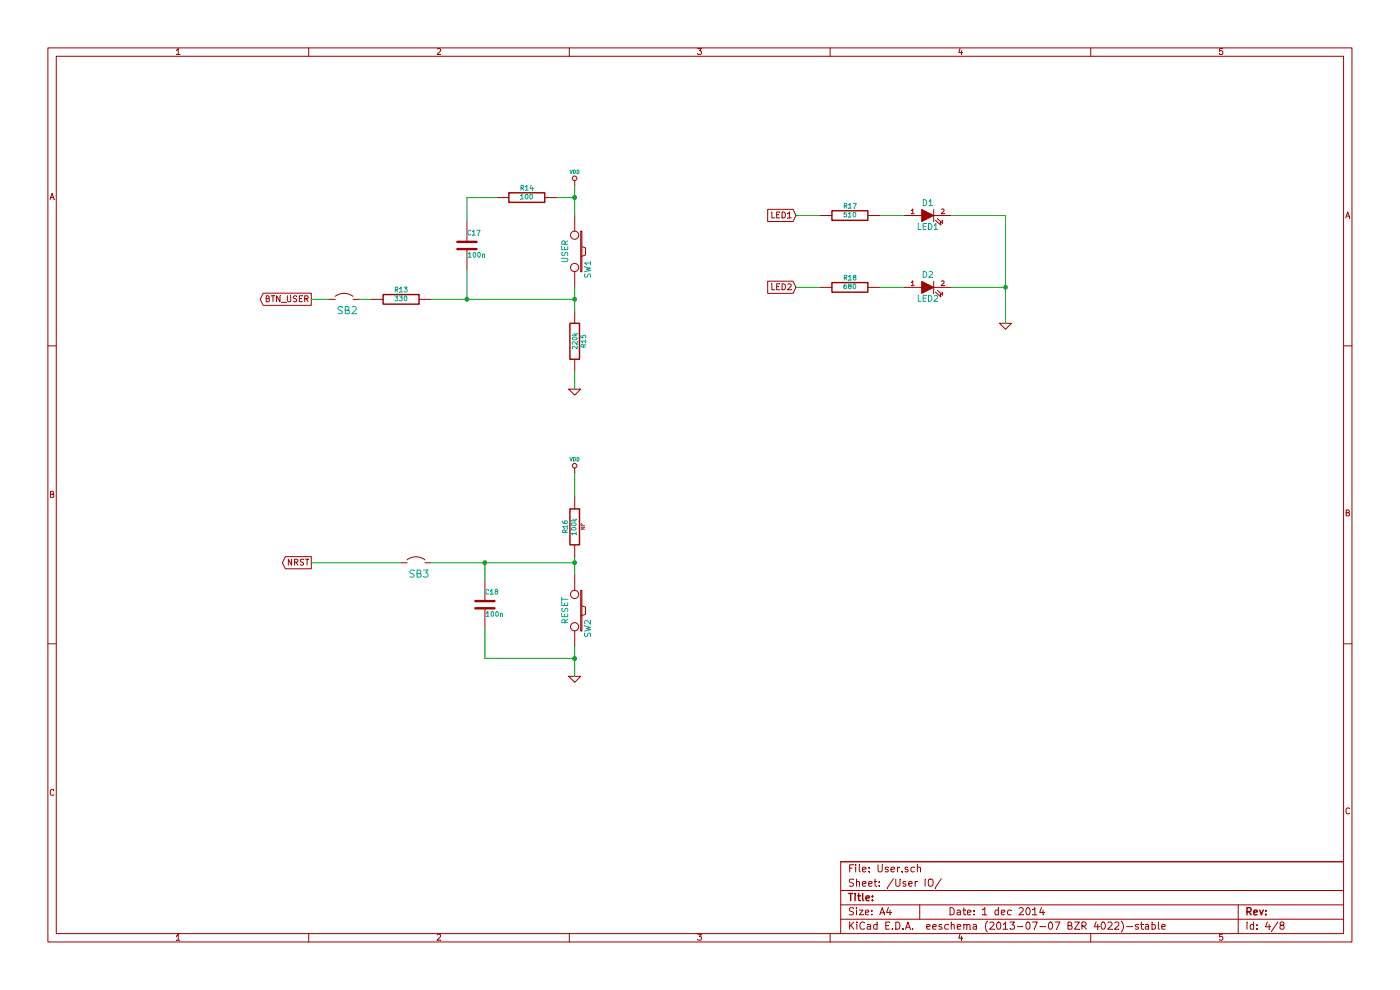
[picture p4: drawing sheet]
EESchema Schematic File Version 2
LIBS:power
LIBS:device
LIBS:transistors
LIBS:conn
LIBS:linear
LIBS:regul
LIBS:74xx
LIBS:cmos4000
LIBS:adc-dac
LIBS:memory
LIBS:xilinx
LIBS:special
LIBS:microcontrollers
LIBS:dsp
LIBS:microchip
LIBS:analog_switches
LIBS:motorola
LIBS:texas
LIBS:intel
LIBS:audio
LIBS:interface
LIBS:digital-audio
LIBS:philips
LIBS:display
LIBS:cypress
LIBS:siliconi
LIBS:opto
LIBS:atmel
LIBS:contrib
LIBS:valves
LIBS:RMC
LIBS:opendous
LIBS:w_opto
LIBS:STM32F429 LQFP144
LIBS:RMC_connectors
LIBS:lyre-cache
EELAYER 27 0
EELAYER END
$Descr A4 11693 8268
encoding utf-8
Sheet 4 8
Title ""
Date "1 dec 2014"
Rev ""
Comp ""
Comment1 ""
Comment2 ""
Comment3 ""
Comment4 ""
$EndDescr
$Comp
L SW_PUSH SW1
U 1 1
P 4800 2100
F 0 "SW1" H 4950 2210 50  0000 C CNN
F 1 "USER" H 4800 2020 50  0000 C CNN
F 2 "~" H 4800 2100 60  0000 C CNN
F 3 "~" H 4800 2100 60  0000 C CNN
	1    4800 2100
	0    1    1    0   
$EndComp
$Comp
L VDD #PWR22
U 1 1
P 4800 1550
F 0 "#PWR22" H 4800 1650 30  0001 C CNN
F 1 "VDD" H 4800 1660 30  0000 C CNN
F 2 "" H 4800 1550 60  0000 C CNN
F 3 "" H 4800 1550 60  0000 C CNN
	1    4800 1550
	1    0    0    -1  
$EndComp
Wire Wire Line
	4800 1550 4800 1800
$Comp
L GND #PWR23
U 1 1
P 4800 3250
F 0 "#PWR23" H 4800 3250 30  0001 C CNN
F 1 "GND" H 4800 3180 30  0001 C CNN
F 2 "" H 4800 3250 60  0000 C CNN
F 3 "" H 4800 3250 60  0000 C CNN
	1    4800 3250
	1    0    0    -1  
$EndComp
$Comp
L R R15
U 1 1
P 4800 2850
F 0 "R15" V 4880 2850 40  0000 C CNN
F 1 "220k" V 4807 2851 40  0000 C CNN
F 2 "~" V 4730 2850 30  0000 C CNN
F 3 "~" H 4800 2850 30  0000 C CNN
	1    4800 2850
	1    0    0    -1  
$EndComp
Wire Wire Line
	4800 2400 4800 2600
Wire Wire Line
	4800 3100 4800 3250
Text GLabel 2600 2500 0    50   Output ~ 0
BTN_USER
$Comp
L SOLDER_BRIDGE SB2
U 1 1
P 2850 2500
F 0 "SB2" H 2900 2400 60  0000 C CNN
F 1 "SOLDER_BRIDGE" H 2900 2650 60  0001 C CNN
F 2 "~" H 3100 2800 60  0000 C CNN
F 3 "~" H 3100 2800 60  0000 C CNN
	1    2850 2500
	1    0    0    -1  
$EndComp
$Comp
L R R14
U 1 1
P 4400 1650
F 0 "R14" V 4480 1650 40  0000 C CNN
F 1 "100" V 4407 1651 40  0000 C CNN
F 2 "~" V 4330 1650 30  0000 C CNN
F 3 "~" H 4400 1650 30  0000 C CNN
	1    4400 1650
	0    -1   -1   0   
$EndComp
$Comp
L R R13
U 1 1
P 3350 2500
F 0 "R13" V 3430 2500 40  0000 C CNN
F 1 "330" V 3357 2501 40  0000 C CNN
F 2 "~" V 3280 2500 30  0000 C CNN
F 3 "~" H 3350 2500 30  0000 C CNN
	1    3350 2500
	0    -1   -1   0   
$EndComp
$Comp
L C C17
U 1 1
P 3900 2050
F 0 "C17" H 3900 2150 40  0000 L CNN
F 1 "100n" H 3906 1965 40  0000 L CNN
F 2 "~" H 3938 1900 30  0000 C CNN
F 3 "~" H 3900 2050 60  0000 C CNN
	1    3900 2050
	1    0    0    -1  
$EndComp
Wire Wire Line
	4800 1650 4650 1650
Connection ~ 4800 1650
Wire Wire Line
	4150 1650 3900 1650
Wire Wire Line
	3900 1650 3900 1850
Wire Wire Line
	3900 2250 3900 2500
Wire Wire Line
	3600 2500 4800 2500
Connection ~ 4800 2500
Connection ~ 3900 2500
Wire Wire Line
	3100 2500 3000 2500
Wire Wire Line
	2750 2500 2600 2500
$Comp
L SW_PUSH SW2
U 1 1
P 4800 5100
F 0 "SW2" H 4950 5210 50  0000 C CNN
F 1 "RESET" H 4800 5020 50  0000 C CNN
F 2 "~" H 4800 5100 60  0000 C CNN
F 3 "~" H 4800 5100 60  0000 C CNN
	1    4800 5100
	0    1    1    0   
$EndComp
$Comp
L VDD #PWR24
U 1 1
P 4800 3950
F 0 "#PWR24" H 4800 4050 30  0001 C CNN
F 1 "VDD" H 4800 4060 30  0000 C CNN
F 2 "" H 4800 3950 60  0000 C CNN
F 3 "" H 4800 3950 60  0000 C CNN
	1    4800 3950
	1    0    0    -1  
$EndComp
Wire Wire Line
	4800 3950 4800 4150
$Comp
L GND #PWR25
U 1 1
P 4800 5650
F 0 "#PWR25" H 4800 5650 30  0001 C CNN
F 1 "GND" H 4800 5580 30  0001 C CNN
F 2 "" H 4800 5650 60  0000 C CNN
F 3 "" H 4800 5650 60  0000 C CNN
	1    4800 5650
	1    0    0    -1  
$EndComp
Wire Wire Line
	4800 5400 4800 5650
Text GLabel 2600 4700 0    50   Output ~ 0
NRST
$Comp
L SOLDER_BRIDGE SB3
U 1 1
P 3450 4700
F 0 "SB3" H 3500 4600 60  0000 C CNN
F 1 "SOLDER_BRIDGE" H 3500 4850 60  0001 C CNN
F 2 "~" H 3700 5000 60  0000 C CNN
F 3 "~" H 3700 5000 60  0000 C CNN
	1    3450 4700
	1    0    0    -1  
$EndComp
$Comp
L R R16
U 1 1
P 4800 4400
F 0 "R16" V 4880 4400 40  0000 C CNN
F 1 "100k" V 4807 4401 40  0000 C CNN
F 2 "NF" V 4730 4400 30  0000 C CNN
F 3 "~" H 4800 4400 30  0000 C CNN
	1    4800 4400
	-1   0    0    1   
$EndComp
$Comp
L C C18
U 1 1
P 4050 5050
F 0 "C18" H 4050 5150 40  0000 L CNN
F 1 "100n" H 4056 4965 40  0000 L CNN
F 2 "~" H 4088 4900 30  0000 C CNN
F 3 "~" H 4050 5050 60  0000 C CNN
	1    4050 5050
	1    0    0    -1  
$EndComp
Wire Wire Line
	3600 4700 4800 4700
Wire Wire Line
	3350 4700 2600 4700
Wire Wire Line
	4800 4650 4800 4800
Connection ~ 4800 4700
Wire Wire Line
	4050 4850 4050 4700
Connection ~ 4050 4700
Wire Wire Line
	4050 5250 4050 5500
Wire Wire Line
	4050 5500 4800 5500
Connection ~ 4800 5500
Text GLabel 6650 1800 0    50   Input ~ 0
LED1
Text GLabel 6650 2400 0    50   Input ~ 0
LED2
$Comp
L R R17
U 1 1
P 7100 1800
F 0 "R17" V 7180 1800 40  0000 C CNN
F 1 "510" V 7107 1801 40  0000 C CNN
F 2 "~" V 7030 1800 30  0000 C CNN
F 3 "~" H 7100 1800 30  0000 C CNN
	1    7100 1800
	0    -1   -1   0   
$EndComp
$Comp
L R R18
U 1 1
P 7100 2400
F 0 "R18" V 7180 2400 40  0000 C CNN
F 1 "680" V 7107 2401 40  0000 C CNN
F 2 "~" V 7030 2400 30  0000 C CNN
F 3 "~" H 7100 2400 30  0000 C CNN
	1    7100 2400
	0    -1   -1   0   
$EndComp
$Comp
L LED D1
U 1 1
P 7750 1800
F 0 "D1" H 7750 1900 50  0000 C CNN
F 1 "LED1" H 7750 1700 50  0000 C CNN
F 2 "~" H 7750 1800 60  0000 C CNN
F 3 "~" H 7750 1800 60  0000 C CNN
	1    7750 1800
	1    0    0    -1  
$EndComp
$Comp
L LED D2
U 1 1
P 7750 2400
F 0 "D2" H 7750 2500 50  0000 C CNN
F 1 "LED2" H 7750 2300 50  0000 C CNN
F 2 "~" H 7750 2400 60  0000 C CNN
F 3 "~" H 7750 2400 60  0000 C CNN
	1    7750 2400
	1    0    0    -1  
$EndComp
Wire Wire Line
	7550 2400 7350 2400
Wire Wire Line
	7350 1800 7550 1800
Wire Wire Line
	6850 1800 6650 1800
Wire Wire Line
	6650 2400 6850 2400
$Comp
L GND #PWR26
U 1 1
P 8400 2700
F 0 "#PWR26" H 8400 2700 30  0001 C CNN
F 1 "GND" H 8400 2630 30  0001 C CNN
F 2 "" H 8400 2700 60  0000 C CNN
F 3 "" H 8400 2700 60  0000 C CNN
	1    8400 2700
	1    0    0    -1  
$EndComp
Wire Wire Line
	8400 1800 8400 2700
Wire Wire Line
	8400 2400 7950 2400
Wire Wire Line
	7950 1800 8400 1800
Connection ~ 8400 2400
$EndSCHEMATC
